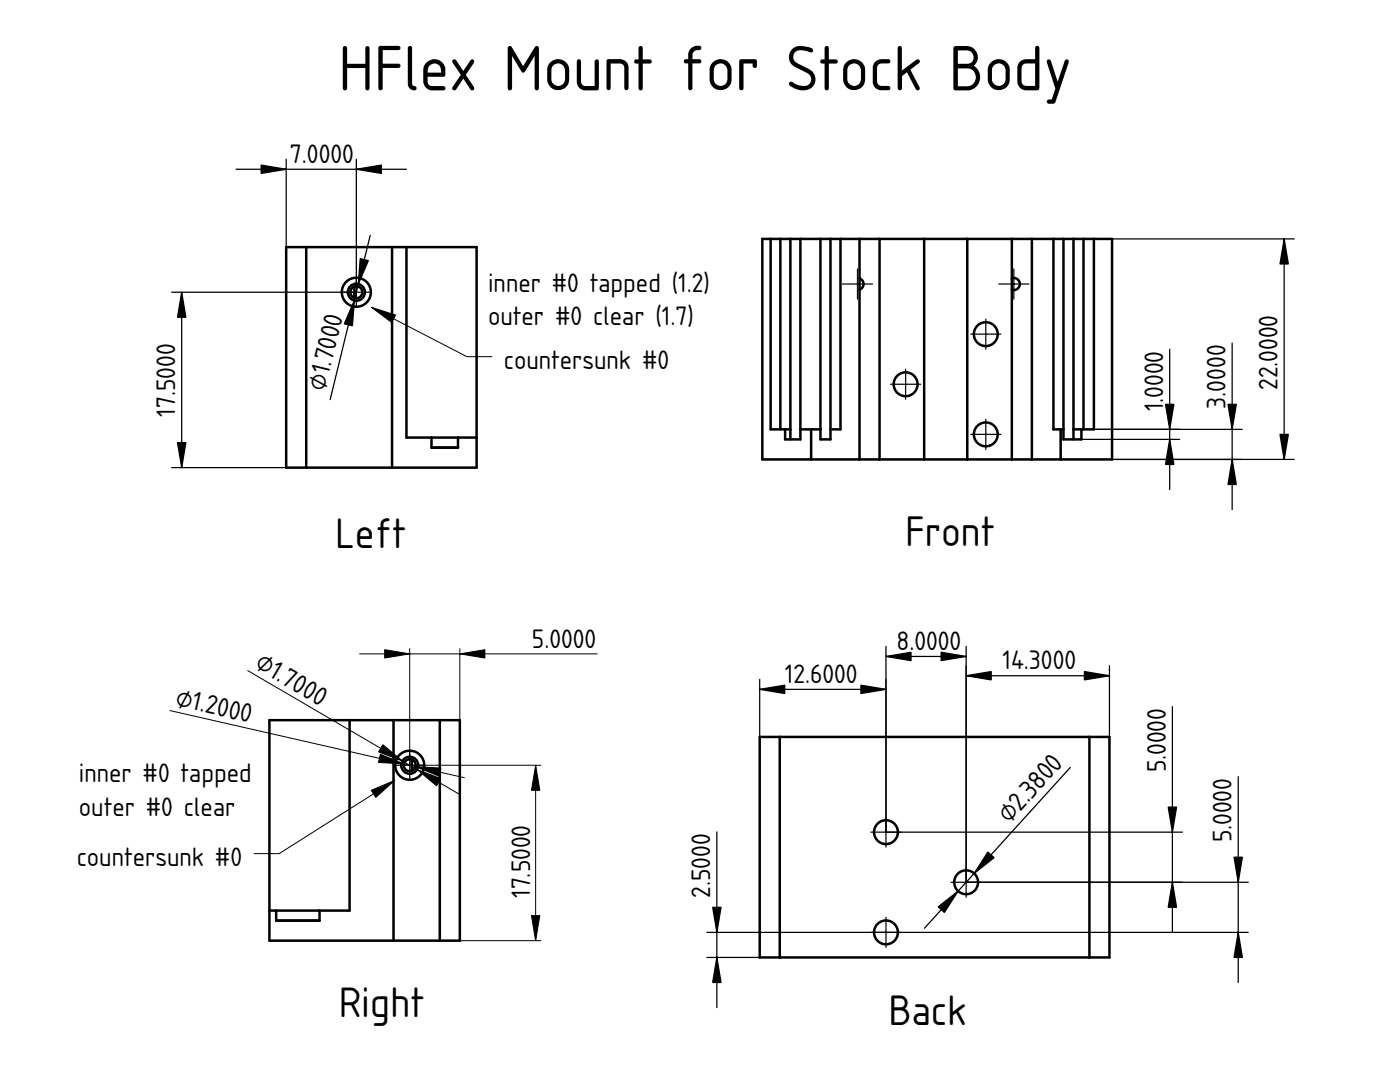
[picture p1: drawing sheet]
<svg xmlns="http://www.w3.org/2000/svg" width="279mm" height="216mm" viewBox="0 0 279 216" stroke-linecap="round" stroke-linejoin="round" font-family="sans-serif">
<path d="M187 69.7h.1" fill="none" stroke="#000" stroke-width=".2"/>
<g fill="#fff">
<path d="M193 47.7h8.9v44h-8.9z" fill-rule="evenodd"/>
<path d="M175.5 47.7h8.9v44h-8.9z" fill-rule="evenodd"/>
<path d="M184.4 47.7h8.6v44h-8.6z" fill-rule="evenodd"/>
</g>
<path d="M187 69.7h.1" fill="none" stroke="#000" stroke-width=".2"/>
<g fill="#fff">
<path d="M167.7 47.7h3.8v44h-9.6v-6h1.8v2h2v-2h2z" fill-rule="evenodd"/>
<path d="M205.9 47.7h4.3v38h1.5v6h-5.8z" fill-rule="evenodd"/>
<path d="M218.3 47.7h3.6v44h-10.2v-6h.5v2h3.6v-2h2.5z" fill-rule="evenodd"/>
<path d="M171.5 47.7h4v44h-4v-33.9a1.2 1.2 0 0 0 .8-1.1 1.2 1.2 0 0 0-.8-1.2z" fill-rule="evenodd"/>
<path d="M201.9 47.7h4v44h-4v-33.9a1.2 1.2 0 0 0 1.6-1.1 1.2 1.2 0 0 0-1.6-1.2z" fill-rule="evenodd"/>
<path d="M159.7 47.7h4v38h-4z" fill-rule="evenodd"/>
<path d="M152.1 47.7h1.7v38h2.9v2h3v-2h2.2v6h-9.8z" fill-rule="evenodd"/>
<path d="M163.7 47.7h2v40h-2z" fill-rule="evenodd"/>
<path d="M157.7 47.7h2v40h-2z" fill-rule="evenodd"/>
<path d="M212.2 47.7h2v40h-2z" fill-rule="evenodd"/>
<path d="M216.2 47.7h2.1v38h-2.1z" fill-rule="evenodd"/>
<path d="M214.2 47.7h2v38h-2z" fill-rule="evenodd"/>
<path d="M210.2 47.7h2v38h-2z" fill-rule="evenodd"/>
<path d="M165.7 47.7h2v38h-2z" fill-rule="evenodd"/>
<path d="M155.7 47.7h2v38h-2z" fill-rule="evenodd"/>
<path d="M153.8 47.7h1.9v38h-1.9z" fill-rule="evenodd"/>
<path d="M201.9 55.5a1.2 1.2 0 0 1 1.6 1.2 1.2 1.2 0 0 1-1.6 1.1z" fill-rule="evenodd"/>
<path d="M214.2 85.7h1.6v2h-1.6z" fill-rule="evenodd"/>
<path d="M156.7 85.7h1v2h-1z" fill-rule="evenodd"/>
<path d="M171.5 55.5a1.2 1.2 0 0 1 .8 1.2 1.2 1.2 0 0 1-.8 1.1z" fill-rule="evenodd"/>
<circle cx="196.7" cy="86.7" r="2.38"/>
<circle cx="196.7" cy="66.7" r="2.38"/>
<circle cx="180.7" cy="76.7" r="2.38"/>
</g>
<g fill="none" stroke="#000" stroke-width=".5">
<path d="M152.1 47.7h69.8v44h-69.8zM153.8 47.7v38h3.9M155.7 47.7v38M157.7 47.7v40M159.7 47.7v40h-3v-2M163.7 47.7v40h2v-40M167.7 47.7v38h-2M171.5 55.5a1.2 1.2 0 0 1 .8 1.2 1.2 1.2 0 0 1-.8 1.1M171.5 47.7v44M175.5 47.7v44M184.4 47.7v44M193 47.7v44"/>
<path d="M201.9 55.5a1.2 1.2 0 0 1 1.6 1.2 1.2 1.2 0 0 1-1.6 1.1M201.9 47.7v44M205.9 47.7v44M210.2 47.7v38h2M212.2 47.7v40h3.6v-2M214.2 47.7v40M216.2 47.7v38M218.3 47.7v38h-4.1M159.7 85.7h4M161.9 85.7v6M211.7 85.7v6"/>
<circle cx="180.7" cy="76.7" r="2.38"/>
<circle cx="196.7" cy="66.7" r="2.38"/>
<circle cx="196.7" cy="86.7" r="2.38"/>
</g>
<g fill="#000" stroke="#080808" stroke-width=".25">
<path d="M171.1 53.7v6zM168.1 56.7h6z" fill-rule="evenodd"/>
<path d="M202.3 53.7v6zM199.3 56.7h6z" fill-rule="evenodd"/>
<path d="M180.7 73.7v6zM177.7 76.7h6z" fill-rule="evenodd"/>
<path d="M196.7 63.7v6zM193.7 66.7h6z" fill-rule="evenodd"/>
<path d="M196.7 83.7v6zM193.7 86.7h6z" fill-rule="evenodd"/>
</g>
<path d="M187 69.7h.1" fill="none" stroke="#000" stroke-width=".2"/>
<path d="M221.9 47.7h36.4M256.3 47.7v44M233.4 69.7v28M245.9 68.5v33.2M215.8 87.7h19.6M218.3 85.7h29.6M221.9 91.7h36.4" fill="none" stroke="#000" stroke-width=".25"/>
<path d="M256.3 47.7l.8 5h-1.7zM232.6 80.7h1.7l-.9 5zM233.4 87.7l.9 5h-1.7zM245.9 91.7l.8 5h-1.6zM245.1 80.7h1.6l-.8 5zM255.4 86.7h1.7l-.8 5z" fill="#000" stroke="#000" stroke-width=".25"/>
<path d="M151.6 147h69.8v44h-69.8z" fill-rule="evenodd" fill="#fff"/>
<path d="M186.5 169h.1" fill="none" stroke="#000" stroke-width=".2"/>
<path d="M155.6 147h61.8v44h-61.8z" fill-rule="evenodd" fill="#fff"/>
<path d="M186.5 169h.1" fill="none" stroke="#000" stroke-width=".2"/>
<g fill="#fff">
<path d="M217.4 147h4v44h-4z" fill-rule="evenodd"/>
<path d="M151.6 147h4v44h-4z" fill-rule="evenodd"/>
<circle cx="176.8" cy="186" r="2.38"/>
<circle cx="176.8" cy="166" r="2.38"/>
<circle cx="192.8" cy="176" r="2.38"/>
</g>
<g fill="none" stroke="#000" stroke-width=".5">
<path d="M151.6 147h69.8v44h-69.8zM155.6 147v44M217.4 147v44"/>
<circle cx="176.8" cy="166" r="2.38"/>
<circle cx="192.8" cy="176" r="2.38"/>
<circle cx="176.8" cy="186" r="2.38"/>
</g>
<g fill="#000" stroke="#080808" stroke-width=".25">
<path d="M176.8 163v6zM173.8 166h6z" fill-rule="evenodd"/>
<path d="M192.8 173v6zM189.8 176h6z" fill-rule="evenodd"/>
<path d="M176.8 183v6zM173.8 186h6z" fill-rule="evenodd"/>
</g>
<path d="M186.5 169h.1" fill="none" stroke="#000" stroke-width=".2"/>
<g fill="none" stroke="#000" stroke-width=".25">
<path d="M151.6 137.6h25.2M151.6 135.6v11.4M176.8 131h16M176.8 129v37h59.2M192.8 129v47h56.3M192.8 134.8h28.6M221.4 132.8v14.2M213.6 153.1l-29.1 32.1M234 141v45M247.1 155v41M143.1 166v35M141.1 191h10.5"/>
<path d="M141.1 186h108"/>
</g>
<g fill="#000" stroke="#000" stroke-width=".25">
<path d="M151.6 137.6l5-.9v1.7zM176.8 131l5-.8v1.6zM171.8 136.7l5 .9-5 .8zM187.8 130.2l5 .8-5 .8zM192.8 134.8l5-.8v1.7zM216.4 134l5 .8-5 .9zM187.2 181l4-3.2-2.7 4.3zM197.2 170l1.2 1.1-4 3.2zM234 176l.8 5h-1.7zM233.1 161h1.7l-.8 5zM246.3 171h1.6l-.8 5zM143.1 191l.8 5h-1.7z"/>
<path d="M142.2 181h1.7l-.8 5zM247.1 186l.8 5h-1.6z"/>
</g>
<path d="M53.8 143.7h38v44h-38z" fill-rule="evenodd" fill="#fff"/>
<path d="M72.8 165.7h.1" fill="none" stroke="#000" stroke-width=".2"/>
<g fill="#fff">
<path d="M53.8 143.7h16v38h-16z" fill-rule="evenodd"/>
<path d="M69.8 143.7h8.7v44h-24.7v-6h1.3v2h8.7v-2h6z" fill-rule="evenodd"/>
</g>
<path d="M72.8 165.7h.1" fill="none" stroke="#000" stroke-width=".2"/>
<g fill="#fff">
<path d="M78.5 143.7h9.3v44h-9.3z" fill-rule="evenodd"/>
<path d="M87.8 143.7h4v44h-4z" fill-rule="evenodd"/>
<path d="M55.1 181.7h8.7v2h-8.7z" fill-rule="evenodd"/>
<path d="M80.8 152a1.2 1.2 0 0 1 1.4-.4v2.2a1.2 1.2 0 0 1-1.4-.4 1.2 1.2 0 0 1 0-1.4z" fill-rule="evenodd"/>
<path d="M82.2 151.6a1.2 1.2 0 0 1 .8 1.1 1.2 1.2 0 0 1-.8 1.1z" fill-rule="evenodd"/>
<circle cx="81.8" cy="152.7" r="2.9"/>
<circle cx="81.8" cy="152.7" r="1.7"/>
<circle cx="81.8" cy="152.7" r="1.2"/>
</g>
<g fill="none" stroke="#000" stroke-width=".5">
<path d="M53.8 143.7h38v44h-38zM69.8 143.7v38h-16M78.5 143.7v44M82.2 151.6v2.2M87.8 143.7v44M55.1 181.7v2h8.7v-2"/>
<circle cx="81.8" cy="152.7" r="2.9"/>
<circle cx="81.8" cy="152.7" r="1.7"/>
<circle cx="81.8" cy="152.7" r="1.2"/>
</g>
<path d="M81.8 149.7v6zM78.8 152.7h6z" fill-rule="evenodd" fill="#000" stroke="#080808" stroke-width=".25"/>
<path d="M49.4 133.8l42.5 24.8M71.8 130.5h47.4M81.8 129.4v23.3h26.1M91.8 129.4v14.3M33.9 141.8l58.8 13.4M78.8 155.7l-23.1 14.6h-5M106.9 152.7v35M72.8 165.7h.1M91.8 187.7h16.1" fill="none" stroke="#000" stroke-width=".2"/>
<path d="M76.8 129.6l5 .9-5 .8zM91.8 130.5l5-.9v1.7zM74.1 157.7l4.7-2-3.8 3.4zM76.4 148.6l3.9 3.2-4.7-1.8zM75.9 150.5l4.7 1.9-5.1-.3zM82.9 153l5.1 .3-.4 1.6zM83.2 153.6l4.8 1.8-.9 1.4zM106.9 152.7l.8 5h-1.6zM106.1 182.7h1.6l-.8 5z" fill="#000" stroke="#000" stroke-width=".2"/>
<path d="M57.1 49.3h38v44h-38z" fill-rule="evenodd" fill="#fff"/>
<path d="M76.1 71.3h.1" fill="none" stroke="#000" stroke-width=".2"/>
<path d="M61.1 49.3h17.1v44h-17.1z" fill-rule="evenodd" fill="#fff"/>
<path d="M76.1 71.3h.1" fill="none" stroke="#000" stroke-width=".2"/>
<g fill="#fff">
<path d="M81.1 49.3h14v38h-14z" fill-rule="evenodd"/>
<path d="M78.2 49.3h2.9v38h5v2h5.3v-2h3.7v6h-16.9z" fill-rule="evenodd"/>
<path d="M57.1 49.3h4v44h-4z" fill-rule="evenodd"/>
<path d="M86.1 87.3h5.3v2h-5.3z" fill-rule="evenodd"/>
<path d="M70.7 57.2a1.2 1.2 0 0 1 1.6 1.1 1.2 1.2 0 0 1-1.6 1.1z" fill-rule="evenodd"/>
<path d="M70.4 57.4l.3-.2v2.2a1.2 1.2 0 0 1-.3-2z" fill-rule="evenodd"/>
<circle cx="71.1" cy="58.3" r="2.9"/>
<circle cx="71.1" cy="58.3" r="1.7"/>
<circle cx="71.1" cy="58.3" r="1.2"/>
</g>
<g fill="none" stroke="#000" stroke-width=".5">
<path d="M57.1 49.3h38v44h-38zM61.1 49.3v44M70.7 57.2v2.2M78.2 49.3v44M81.1 49.3v38h14M86.1 87.3v2h5.3v-2"/>
<circle cx="71.1" cy="58.3" r="2.9"/>
<circle cx="71.1" cy="58.3" r="1.7"/>
<circle cx="71.1" cy="58.3" r="1.2"/>
</g>
<path d="M71.1 55.3v6zM68.1 58.3h6z" fill-rule="evenodd" fill="#000" stroke="#080808" stroke-width=".25"/>
<path d="M74.1 61.3l19.1 9.9h5M76.1 71.3h.1" fill="none" stroke="#000" stroke-width=".2"/>
<path d="M74.1 61.3l4.8 1.6-.7 1.4z" fill="#000" stroke="#000" stroke-width=".2"/>
<path d="M47.1 33.8h34M57.1 31.8v17.5M71.1 31.8v26.5h-36.8M36.3 58.3v35M73.9 46.9l-8 32.8M34.3 93.3h22.8" fill="none" stroke="#000" stroke-width=".25"/>
<path d="M52.1 32.9l5 .9-5 .8zM71.1 33.8l5-.9v1.7zM36.3 58.3l.8 5h-1.7zM70.7 60l-.4 5-1.6-.4zM71.9 51.6l1.6 .4-2 4.7zM35.4 88.3h1.7l-.8 5z" fill="#000" stroke="#000" stroke-width=".25"/>
<text font-size="12" x="67.5" y="18">HFlex Mount for Stock Body</text>
<g font-size="8">
<text x="66.9" y="109.3">Left</text>
<text x="180.7" y="108.9">Front</text>
<text x="67.6" y="202.9">Right</text>
<text x="177.3" y="204.5">Back</text>
</g>
<g font-size="5">
<text x="57.9" y="32.4">7.0000</text>
<text x="97.4" y="58.2">inner #0 tapped (1.2)</text>
<text x="97.4" y="64.9">outer #0 clear (1.7)</text>
<text x="100.6" y="73.6">countersunk #0</text>
<text x="255" y="77.8" transform="rotate(-90 255 77.8)">22.0000</text>
<text x="34.9" y="83.1" transform="rotate(-90 34.9 83.1)">17.5000</text>
<text x="64.8" y="78.1" transform="rotate(-76 64.8 78.1)">⌀1.7000</text>
<text x="232.1" y="82.1" transform="rotate(-90 232.1 82.1)">1.0000</text>
<text x="244.6" y="81.5" transform="rotate(-90 244.6 81.5)">3.0000</text>
<text x="106.2" y="129.4">5.0000</text>
<text x="178.9" y="129.7">8.0000</text>
<text x="50.6" y="133.2" transform="rotate(30 50.6 133.2)">⌀1.7000</text>
<text x="156.6" y="136.2">12.6000</text>
<text x="200.1" y="133.5">14.3000</text>
<text x="34.9" y="140.8" transform="rotate(13 34.9 140.8)">⌀1.2000</text>
<text x="232.6" y="154.1" transform="rotate(-90 232.6 154.1)">5.0000</text>
<text x="15.8" y="156.1">inner #0 tapped</text>
<text x="15.8" y="162.8">outer #0 clear</text>
<text x="201.4" y="164.5" transform="rotate(-48 201.4 164.5)">⌀2.380</text>
<text x="15.3" y="172.7">countersunk #0</text>
<text x="245.8" y="168.1" transform="rotate(-90 245.8 168.1)">5.0000</text>
<text x="105.8" y="179.2" transform="rotate(-90 105.8 179.2)">17.5000</text>
<text x="141.7" y="179.1" transform="rotate(-90 141.7 179.1)">2.5000</text>
</g>
</svg>
